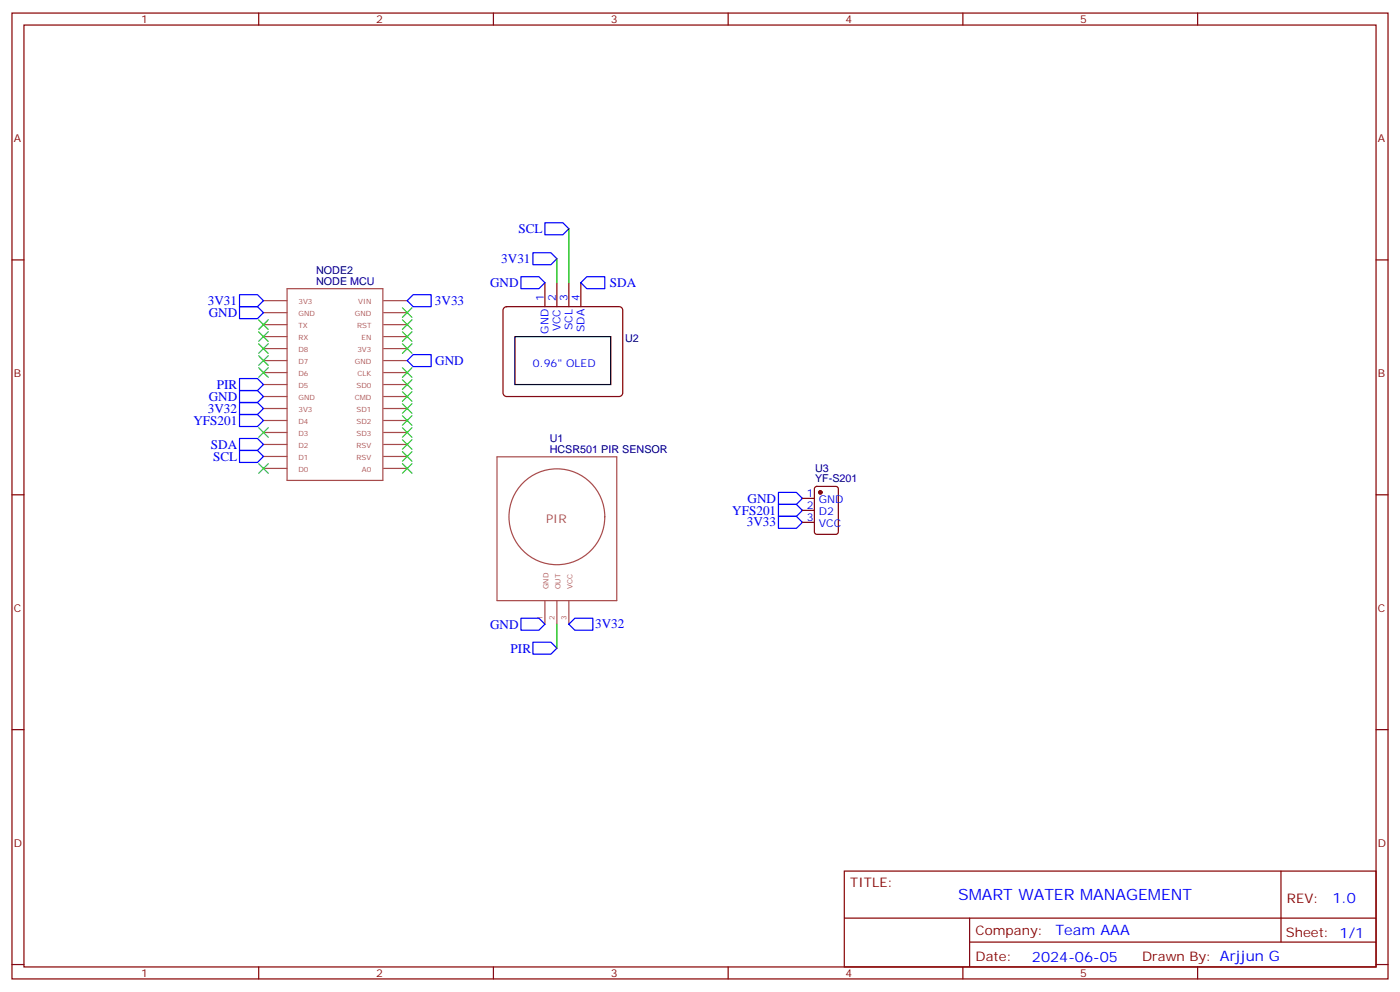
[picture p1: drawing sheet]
<svg xmlns="http://www.w3.org/2000/svg" width="412mm" height="292mm" viewBox="0 0 412 292" stroke-linecap="round" stroke-linejoin="round" font-family="sans-serif">
<g fill="none" stroke="#870000" stroke-width=".35">
<path d="M3.5 3.8h405.4v284.4h-405.4zM7.1 7.4h398.2v277.3h-398.2zM76.2 3.8v3.6M145.3 3.8v3.6M214.5 3.8v3.6M283.6 3.8v3.6M352.8 3.8v3.6M3.5 76.5h3.6M405.3 76.5h3.6M148.4 90.7l.8-.4h33.2l.6 .2 .4 .8v24.4l-.2 .6-.8 .4h-33.2l-.6-.2-.4-.8v-24.4zM160.5 83.2v7.1M164 83.2v7.1"/>
<path d="M167.6 83.2v7.1M171.1 83.2v7.1M3.5 145.7h3.6M236.4 146.7h3.5M236.4 150.2h3.5M236.4 153.8h3.5M240.1 143.4l.5-.2h5.6l.7 .4v13l-.4 .6-5.9 .1-.7-.5v-12.9zM405.3 145.7h3.6M3.5 214.8h3.6M405.3 214.8h3.6M248.7 256.4h156.6v28.3h-156.6zM377.3 256.5v20.8"/>
<path d="M248.7 270.3h156.5M285.6 277.3h119.6M285.6 270.3v14.1M3.5 284h3.6M76.2 284.7v3.5M145.3 284.7v3.5M214.5 284.7v3.5M283.6 284.7v3.5M352.8 284.7v3.5M405.3 284h3.6"/>
</g>
<g fill="none" stroke="#a64a4a" stroke-width=".35">
<path d="M77.6 88.5h7M77.6 99.1h7M77.6 92h7M77.6 95.6h7M84.6 85h28.2v56.4h-28.2zM113 88.5h6.9M113 99.1h6.9M113 92h6.9M113 95.6h6.9M77.6 102.6h7M77.6 109.7h7M77.6 116.7h7"/>
<path d="M77.6 113.2h7M77.6 106.2h7M113 102.6h6.9M113 109.7h6.9M113 116.7h6.9M113 113.2h6.9M113 106.2h6.9M77.6 120.3h7M77.6 137.9h7M77.6 134.4h7M77.6 130.8h7M77.6 127.3h7"/>
<path d="M77.6 123.8h7M113 120.3h6.9M113 137.9h6.9M113 134.4h6.9M113 130.8h6.9M113 127.3h6.9M113 123.8h6.9M146.4 134.5h35.3v42.3h-35.3zM160.5 176.8v7M164 176.8v7M167.6 176.8v7"/>
<circle cx="164" cy="152.1" r="14.1"/>
</g>
<path d="M151.7 99.1h28.2v14.1h-28.2z" fill="none" stroke="#000" stroke-width=".35"/>
<g fill="none" stroke="#00f" stroke-width=".35">
<path d="M157 74.4h5.3l1.7 1.8-1.7 1.7h-5.3zM160.5 65.6h5.3l1.8 1.7-1.8 1.8h-5.3zM70.6 86.7h5.2l1.8 1.8-1.8 1.8h-5.2zM70.6 90.3h5.2l1.8 1.7-1.8 1.8h-5.2zM119.9 88.5l1.8-1.8h5.3v3.6h-5.3zM153.5 81.5h5.2l1.8 1.7-1.8 1.8h-5.2zM171.1 83.2l1.8-1.7h5.3v3.5h-5.3zM70.6 115h5.2l1.8 1.7-1.8 1.8h-5.2zM70.6 118.5h5.2l1.8 1.8-1.8 1.7h-5.2zM70.6 111.4h5.2l1.8 1.8-1.8 1.8h-5.2zM119.9 106.2l1.8-1.8h5.3v3.5h-5.3zM70.6 132.6h5.2l1.8 1.8-1.8 1.7h-5.2z"/>
<path d="M70.6 129.1h5.2l1.8 1.7-1.8 1.8h-5.2zM70.6 122h5.2l1.8 1.8-1.8 1.8h-5.2zM229.3 152h5.3l1.8 1.8-1.8 1.7h-5.3zM229.3 145h5.3l1.8 1.7-1.8 1.8h-5.3zM229.3 148.5h5.3l1.8 1.7-1.8 1.8h-5.3zM153.5 182h5.2l1.8 1.8-1.8 1.7h-5.2zM157 189.1h5.3l1.7 1.7-1.7 1.8h-5.3zM167.6 183.8l1.7-1.8h5.3v3.5h-5.3z"/>
</g>
<path d="M164 76.2v7M167.6 67.3v15.9M164 183.8v7" fill="none" stroke="#008700" stroke-width=".35"/>
<g fill="none" stroke="#3c3" stroke-width=".35">
<path d="M76.2 97.7l2.8 2.8M76.2 94.2l2.8 2.8M79 97.7l-2.8 2.8M79 94.2l-2.8 2.8M118.5 90.6l2.9 2.9M118.5 94.2l2.9 2.8M118.5 97.7l2.9 2.8M121.4 90.6l-2.9 2.9M121.4 94.2l-2.9 2.8M121.4 97.7l-2.9 2.8M76.2 108.3l2.8 2.8M76.2 104.7l2.8 2.9"/>
<path d="M76.2 101.2l2.8 2.8M79 108.3l-2.8 2.8M79 104.7l-2.8 2.9M79 101.2l-2.8 2.8M118.5 101.2l2.9 2.8M118.5 108.3l2.9 2.8M118.5 111.8l2.9 2.8M118.5 115.3l2.9 2.8M118.5 118.9l2.9 2.8M121.4 101.2l-2.9 2.8M121.4 108.3l-2.9 2.8M121.4 111.8l-2.9 2.8"/>
<path d="M121.4 115.3l-2.9 2.8M121.4 118.9l-2.9 2.8M76.2 136.5l2.8 2.8M76.2 125.9l2.8 2.8M79 136.5l-2.8 2.8M79 125.9l-2.8 2.8M118.5 122.4l2.9 2.8M118.5 125.9l2.9 2.8M118.5 129.4l2.9 2.9M118.5 133l2.9 2.8M118.5 136.5l2.9 2.8M121.4 122.4l-2.9 2.8"/>
<path d="M121.4 125.9l-2.9 2.8M121.4 129.4l-2.9 2.9M121.4 133l-2.9 2.8M121.4 136.5l-2.9 2.8"/>
</g>
<circle cx="241.7" cy="145" r=".53" fill="#870000" stroke="#870000" stroke-width=".35"/>
<text font-size="4.6" fill="#00f" x="282.2" y="264.9">SMART WATER MANAGEMENT</text>
<g font-size="4.2" fill="#00f">
<text x="392.5" y="265.7">1.0</text>
<text x="310.9" y="275.3">Team AAA</text>
<text x="304" y="283.1">2024-06-05</text>
</g>
<g font-size="3.9" fill="#00f">
<text x="152.7" y="68.6">SCL</text>
<text x="147.7" y="77.4">3V31</text>
<text x="61.2" y="89.8">3V31</text>
<text x="128.1" y="89.8">3V33</text>
<text x="144.4" y="84.5">GND</text>
<text x="179.7" y="84.5">SDA</text>
<text x="61.5" y="93.3">GND</text>
<text x="128.2" y="107.4">GND</text>
<text x="61.5" y="118">GND</text>
<text x="63.9" y="114.5">PIR</text>
<text x="57" y="125">YFS201</text>
<text x="61.2" y="121.5">3V32</text>
<text x="62.1" y="132.1">SDA</text>
<text x="62.8" y="135.6">SCL</text>
<text x="220.2" y="148">GND</text>
<text x="215.7" y="151.5">YFS201</text>
<text x="220" y="155">3V33</text>
<text x="144.4" y="185">GND</text>
<text x="175.3" y="185">3V32</text>
<text x="150.4" y="192.1">PIR</text>
</g>
<g font-size="3.9" fill="#800">
<text x="250.5" y="261">TITLE:</text>
<text x="379.1" y="265.7">REV:</text>
<text x="287.4" y="275.2">Company:</text>
<text x="378.7" y="275.8">Sheet: 1/1</text>
<text x="287.4" y="282.9">Date:</text>
<text x="336.4" y="283">Drawn By: Arjjun G</text>
</g>
<text font-size="3.5" fill="#a54b4b" x="160.9" y="153.9">PIR</text>
<g font-size="3.2" fill="#800">
<text x="41.6" y="6.8">1</text>
<text x="110.8" y="6.8">2</text>
<text x="179.9" y="6.8">3</text>
<text x="249.1" y="6.8">4</text>
<text x="318.2" y="6.8">5</text>
<text x="4.1" y="41.9">A</text>
<text x="405.9" y="41.9">A</text>
<text x="4.1" y="111.1">B</text>
<text x="405.9" y="111.1">B</text>
<text x="4.1" y="180.2">C</text>
<text x="405.9" y="180.2">C</text>
<text x="4.1" y="249.4">D</text>
<text x="405.9" y="249.4">D</text>
<text x="41.6" y="287.7">1</text>
<text x="110.8" y="287.7">2</text>
<text x="179.9" y="287.7">3</text>
<text x="249.1" y="287.7">4</text>
<text x="318.2" y="287.7">5</text>
</g>
<g font-size="3.2" fill="#000080">
<text x="93.1" y="83.9">NODE MCU</text>
<text x="93.1" y="80.8">NODE2</text>
<text x="184.1" y="100.8">U2</text>
<text x="161.9" y="130.3">U1</text>
<text x="161.9" y="133.4">HCSR501 PIR SENSOR</text>
<text x="240.1" y="142">YF-S201</text>
<text x="240.1" y="138.8">U3</text>
</g>
<g font-size="3.2" fill="#00f">
<text x="160.2" y="88.5" transform="rotate(-90 160.2 88.5)">1</text>
<text x="163.7" y="88.5" transform="rotate(-90 163.7 88.5)">2</text>
<text x="167.2" y="88.5" transform="rotate(-90 167.2 88.5)">3</text>
<text x="170.7" y="88.5" transform="rotate(-90 170.7 88.5)">4</text>
<text x="161.6" y="98.3" transform="rotate(-90 161.6 98.3)">GND</text>
<text x="165.1" y="97.6" transform="rotate(-90 165.1 97.6)">VCC</text>
<text x="168.6" y="97.1" transform="rotate(-90 168.6 97.1)">SCL</text>
<text x="172.2" y="97.8" transform="rotate(-90 172.2 97.8)">SDA</text>
<text x="157" y="107.9">0.96&quot; OLED</text>
<text x="237.7" y="146.4">1</text>
<text x="237.7" y="149.9">2</text>
<text x="241.2" y="148.1">GND</text>
<text x="237.7" y="153.4">3</text>
<text x="241.2" y="151.7">D2</text>
<text x="241.2" y="155.2">VCC</text>
</g>
<g font-size="2.1" fill="#a54b4b">
<text x="87.9" y="89.6">3V3</text>
<text x="105.5" y="89.6">VIN</text>
<text x="87.9" y="93.1">GND</text>
<text x="104.6" y="93.1">GND</text>
<text x="87.9" y="100.1">RX</text>
<text x="87.9" y="96.6">TX</text>
<text x="105.2" y="96.6">RST</text>
<text x="106.5" y="100.1">EN</text>
<text x="87.9" y="107.2">D7</text>
<text x="87.9" y="103.7">D8</text>
<text x="104.6" y="107.2">GND</text>
<text x="105.3" y="103.7">3V3</text>
<text x="87.9" y="110.7">D6</text>
<text x="105.3" y="110.7">CLK</text>
<text x="87.9" y="114.2">D5</text>
<text x="87.9" y="117.8">GND</text>
<text x="104.5" y="117.8">CMD</text>
<text x="105" y="114.2">SD0</text>
<text x="87.9" y="121.3">3V3</text>
<text x="87.9" y="124.8">D4</text>
<text x="105" y="121.3">SD1</text>
<text x="105" y="124.8">SD2</text>
<text x="87.9" y="131.9">D2</text>
<text x="87.9" y="128.4">D3</text>
<text x="105" y="128.4">SD3</text>
<text x="105.1" y="131.9">RSV</text>
<text x="87.9" y="135.4">D1</text>
<text x="105.1" y="135.4">RSV</text>
<text x="87.9" y="138.9">D0</text>
<text x="106.6" y="138.9">A0</text>
<text x="161.6" y="173.5" transform="rotate(-90 161.6 173.5)">GND</text>
<text x="165.1" y="173.5" transform="rotate(-90 165.1 173.5)">OUT</text>
<text x="168.6" y="173.5" transform="rotate(-90 168.6 173.5)">VCC</text>
<text x="159.8" y="182.4" transform="rotate(-90 159.8 182.4)">1</text>
<text x="163.3" y="182.4" transform="rotate(-90 163.3 182.4)">2</text>
<text x="166.9" y="182.4" transform="rotate(-90 166.9 182.4)">3</text>
</g>
</svg>
